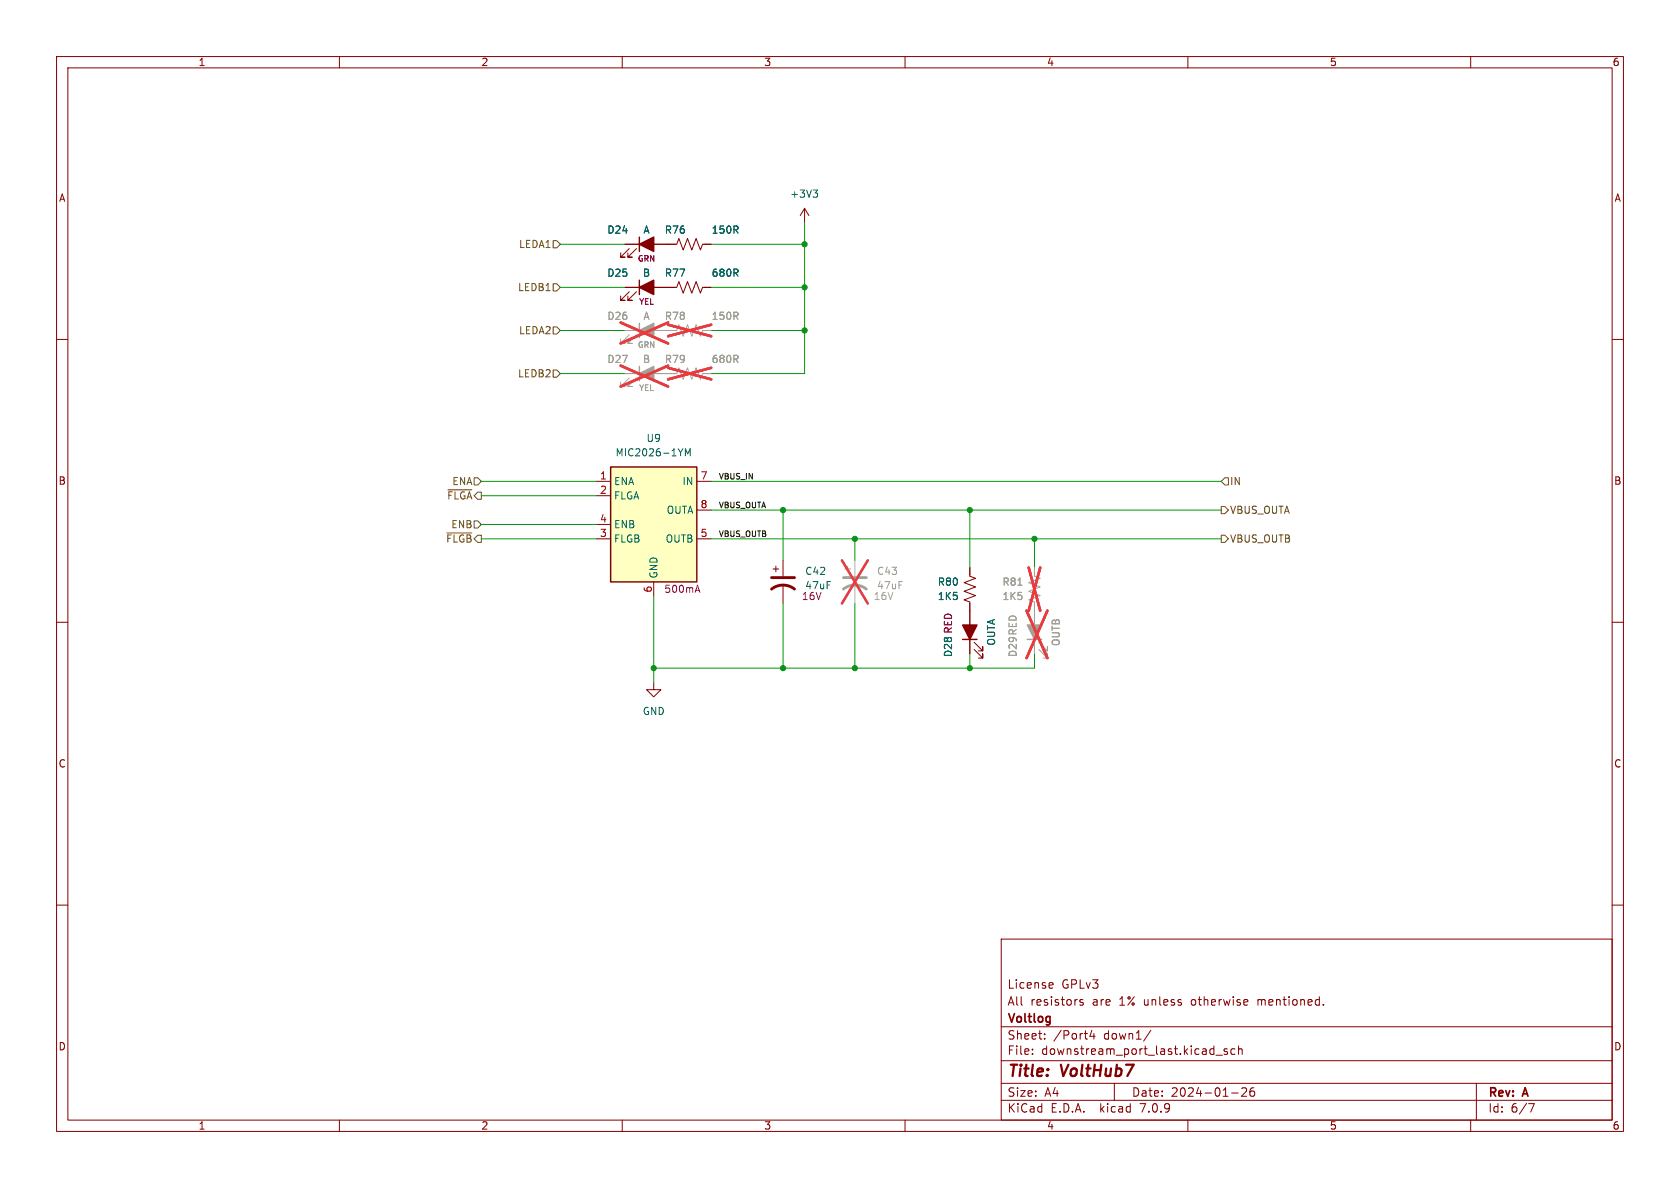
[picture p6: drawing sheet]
<svg xmlns="http://www.w3.org/2000/svg" width="297mm" height="210mm" viewBox="0 0 297 210" stroke-linecap="round" stroke-linejoin="round" font-family="sans-serif">
<g fill="none" stroke="#840000" stroke-width=".18">
<path d="M10 10h277v190h-277zM12 12h273v186h-273zM60 10v2M110 10v2M160 10v2M210 10v2M260 10v2M142.2 36.8l-.7 1.3M142.2 36.8v2.6M142.2 36.8l.8 1.3M10 60h2M110.5 50.8h9.1l.4-1 .8 2 .7-2 .8 2 .8-2 .7 2 .4-1h1.5"/>
<path d="M110.5 43.2h9.1l.4-1 .8 2 .7-2 .8 2 .8-2 .7 2 .4-1h1.5M111.3 43.9l-1.6 1.6h.8h-.8v-.8M111.3 51.6l-1.6 1.5h.8h-.8v-.8M112.5 43.9l-1.5 1.6h.8h-.8v-.8M112.5 51.6l-1.5 1.5h.8h-.8v-.8M285 60h2M105.4 85.1h2.5M105.4 87.6h2.5M105.4 95.3h2.5M105.4 92.7h2.5M123.2 85.1h2.5M123.2 95.3h2.5"/>
<path d="M123.2 90.2h2.5M138.4 99.1v2.8M10 110h2M115.6 102.9v2.5M136.7 100.6h1M137.2 100.1v1M138.4 103.4v3.3M171.4 100.3v1.6l1.1 .3-2.1 .8 2.1 .8-2.1 .7 2.1 .8-2.1 .7 1 .4v9.2M172.2 114.8l1.5 1.5v-.7v.7h-.7M172.2 113.5l1.5 1.6v-.8v.8h-.7M285 110h2M115.6 120.7v1.2h1.2l-1.2 1.3-1.3-1.3h1.3"/>
<path d="M10 160h2M285 160h2M177 166h108v32h-108zM185.7 173.7l.4 .1 .1 .3-.7 .1M186.1 174.6l-.4 .1M191.5 176.8l-.4-.1-.2 .2 .1 .2 .5 .2v.3h-.6M220.5 176.8l.1 .3-.7 .1M234 177.6v.1M60 198v2M110 198v2M160 198v2M177 194.5h108"/>
<path d="M177 191.5h108M177 187.5h108M177 181.5h108M182.5 186.3v.1M182.5 185.5v.1M184.7 183.6v.1M184.7 182.8v.1M193 182.1l-.3 1.1h.9M193.4 182.7v1M197 191.5v3M203.5 182.1l-1.3 2M210 198v2"/>
<path d="M215 186.5h1.1M217 185.5l-.4-.1-.2 .2 .1 .2 .5 .2v.3h-.6M217.7 193.2h1.2M218.3 185.5l-.4-.1-.3 .3v.4l.1 .2h.6M219 185.5l.2-.1 .3 .1 .1 .9M219 184.9v1.5M219.5 192.4l.6-.1 .2 .1 .1 .3-.9 1.1h.9M221.7 192.3a.59 .59 0 0 0-.7 .6v.6l.1 .2 .4 .1 .2-.1 .1-.5-.1-.3h-.5l-.2 .3M260 198v2M261 191.5v6.5M270.2 195.1h1l-.6 1.5"/>
</g>
<g fill="none" stroke="#a1a1a1" stroke-width=".18">
<path d="M110.5 58.4h9.1l.4-1 .8 2 .7-2 .8 2 .8-2 .7 2 .4-1h1.5M111.3 59.2l-1.6 1.5h.8h-.8v-.8M112.5 59.2l-1.5 1.5h.8h-.8v-.8M110.5 66h9.1l.4-1 .8 2.1 .7-2.1 .8 2.1 .8-2.1 .7 2.1 .4-1.1h1.5M111.3 66.8l-1.6 1.5h.8h-.8v-.7M112.5 66.8l-1.5 1.5h.8h-.8v-.7M151.1 99.1v2.8M149.4 100.6h1M149.9 100.1v1M151.1 103.4v3.3M182.9 100.3v1.6l1 .3-2 .8 2 .8-2 .7 2 .8-2 .7 1 .4v9.2M183.6 114.8l1.6 1.5v-.7v.7h-.8"/>
<path d="M183.6 113.5l1.6 1.6v-.8v.8h-.8"/>
</g>
<g fill="none" stroke="#eb3a3d" stroke-width=".46">
<path d="M109.7 57l8.4 3.7M118.1 57.4l7.6 2M118.1 57l-8.4 3.7M125.7 57.4l-7.6 2M109.7 64.6l8.4 3.7M118.1 65l7.6 2.1M118.1 64.6l-8.4 3.7M125.7 65l-7.6 2.1M148.8 99.1l4.6 7.6M153.4 99.1l-4.6 7.6M181.5 108l3.7 8.3M181.9 100.3l2 7.7"/>
<path d="M183.9 100.3l-2 7.7M185.2 108l-3.7 8.3"/>
</g>
<path d="M143.8 33.6h.7l-.4 .5M144.3 34.1l.2 .2v.3l-.2 .3M120.7 79.3l-.4 .7M121.2 80.6v-1.3l.4 .9 .4-.9v1.3" fill="none" stroke="#006464" stroke-width=".18"/>
<path d="M136.4 104.1a3.3 3.3 0 0 1 4.1 0M136.4 102.1h4.1" fill="none" stroke="#840000" stroke-width=".51"/>
<path d="M107.9 82.6h15.3v20.3h-15.3z" fill="#ffffc2" stroke="#ffffc2" stroke-width=".18"/>
<path d="M113 41.9v2.6M113 49.5v2.6M107.9 82.6h15.3v20.3h-15.3zM170.2 113h2.5" fill="none" stroke="#840000" stroke-width=".25"/>
<path d="M123 104.4h.6M123.3 103.4l.4 1.3" fill="none" stroke="#840084" stroke-width=".18"/>
<g fill="#840000" stroke="#840000" stroke-width=".25">
<path d="M113 43.2l2.6-1.3v2.6z"/>
<path d="M170.2 110.5h2.5l-1.3 2.5z"/>
<path d="M113 50.8l2.6-1.3v2.6z"/>
</g>
<path d="M179.9 103.4h.8" fill="none" stroke="#989898" stroke-width=".18"/>
<path d="M113 57.2v2.5M113 64.8v2.5M181.6 113h2.5" fill="none" stroke="#a1a1a1" stroke-width=".25"/>
<g fill="#a1a1a1" stroke="#a1a1a1" stroke-width=".25">
<path d="M181.6 110.5h2.5l-1.2 2.5z"/>
<path d="M113 66l2.6-1.2v2.5z"/>
<path d="M113 58.4l2.6-1.2v2.5z"/>
</g>
<path d="M149.1 104.1a3.3 3.3 0 0 1 4.1 0M149.1 102.1h4.1" fill="none" stroke="#a1a1a1" stroke-width=".51"/>
<path d="M97.8 42.5h.6l.7 .7-.7 .6h-.6zM97.8 50.2h.6l.7 .6-.7 .6h-.6zM97.8 57.8h.6l.7 .6-.7 .7h-.6zM97.8 65.4h.6l.7 .6-.7 .7h-.6zM79 94.2h4.4M79.2 86.6h4.2M83.8 92.1h.7l.6 .6-.6 .6h-.7zM83.8 84.5h.7l.6 .6-.6 .6h-.7zM215.9 89.5h.6l.7 .7-.7 .6h-.6zM215.9 94.6h.6l.7 .7-.7 .6h-.6zM215.9 85.1l.6-.6h.7v1.2h-.7z" fill="none" stroke="#725600" stroke-width=".18"/>
<g fill="none" stroke="#009600" stroke-width=".18">
<path d="M142.2 39.4v26.6h-16.5M99.1 58.4h11.4M99.1 43.2h11.4M99.1 50.8h11.4M125.7 58.4h16.5M125.7 43.2h16.5M125.7 50.8h16.5M99.1 66h11.4M85.1 85.1h20.3M85.1 95.3h20.3M85.1 92.7h20.3M85.1 87.6h20.3"/>
<path d="M125.7 90.2h90.2M125.7 85.1h90.2M125.7 95.3h90.2M138.4 90.2v8.9M151.1 95.3v3.8M171.4 90.2v10.1M182.9 95.3v5M115.6 105.4v15.3M138.4 106.7v11.4M151.1 106.7v11.4M171.4 115.6v2.5M182.9 115.6v2.5h-67.3"/>
</g>
<g fill="#009600" stroke="#009600" stroke-width=".18">
<circle cx="151.1" cy="118.1" r=".46"/>
<circle cx="151.1" cy="95.3" r=".46"/>
<circle cx="171.4" cy="118.1" r=".46"/>
<circle cx="171.4" cy="90.2" r=".46"/>
<circle cx="182.9" cy="95.3" r=".46"/>
<circle cx="115.6" cy="118.1" r=".46"/>
<circle cx="138.4" cy="118.1" r=".46"/>
<circle cx="142.2" cy="50.8" r=".46"/>
<circle cx="142.2" cy="58.4" r=".46"/>
<circle cx="138.4" cy="90.2" r=".46"/>
<circle cx="142.2" cy="43.2" r=".46"/>
</g>
<g font-size="2.8" fill="#840000">
<text x="178" y="190.9">Title:</text>
<text x="187.7" y="190.9">VoltHub7</text>
</g>
<g font-size="2.1" fill="#840000">
<text x="178" y="178">All</text>
<text x="178" y="175">License</text>
<text x="182.2" y="178">resistors</text>
<text x="187.7" y="175">GPLv3</text>
<text x="193.2" y="178">are</text>
<text x="198" y="178">1% unless</text>
<text x="211" y="178">otherwise</text>
<text x="222.9" y="178">mentioned.</text>
<text x="178" y="184">Sheet:</text>
<text x="178" y="181.2">Voltlog</text>
<text x="186.2" y="184">/Port4</text>
<text x="195.2" y="184">down1/</text>
<text x="178" y="186.7">File:</text>
<text x="184.1" y="186.7">downstream_port_last.kicad_sch</text>
<text x="178" y="196.9">KiCad</text>
<text x="178" y="194.1">Size:</text>
<text x="184.7" y="194.1">A4</text>
<text x="185.7" y="196.9">E.D.A.</text>
<text x="194.6" y="196.9">kicad</text>
<text x="200" y="194.1">Date:</text>
<text x="201.8" y="196.9">7.0.9</text>
<text x="207" y="194.1">2024-01-26</text>
<text x="263" y="194.3">Rev:</text>
<text x="263" y="196.9">Id:</text>
<text x="267.1" y="196.9">6/7</text>
<text x="269.4" y="194.3">A</text>
</g>
<g font-size="1.8" fill="#840000">
<text x="35" y="11.9">1</text>
<text x="85" y="11.9">2</text>
<text x="135" y="11.9">3</text>
<text x="185" y="11.9">4</text>
<text x="235" y="11.9">5</text>
<text x="285" y="11.9">6</text>
<text x="10.3" y="35.9">A</text>
<text x="285.3" y="35.9">A</text>
<text x="10.3" y="85.9">B</text>
<text x="285.3" y="85.9">B</text>
<text x="10.3" y="135.9">C</text>
<text x="285.3" y="135.9">C</text>
<text x="10.3" y="185.9">D</text>
<text x="285.3" y="185.9">D</text>
<text x="35" y="199.9">1</text>
<text x="85" y="199.9">2</text>
<text x="135" y="199.9">3</text>
<text x="185" y="199.9">4</text>
<text x="235" y="199.9">5</text>
<text x="285" y="199.9">6</text>
</g>
<g font-size="1.8" fill="#006464">
<text x="139.6" y="35.2">+3V3</text>
<text x="107.3" y="41.5">D24</text>
<text x="113.7" y="41.5">A</text>
<text x="117.4" y="41.5">R76</text>
<text x="125.7" y="41.5">150R</text>
<text x="107.3" y="49.1">D25</text>
<text x="113.6" y="49.1">B</text>
<text x="117.4" y="49.1">R77</text>
<text x="125.7" y="49.1">680R</text>
<text x="108.7" y="80.9">MIC2026-1YM</text>
<text x="114.2" y="78.3">U9</text>
<text x="108.5" y="86">ENA</text>
<text x="108.5" y="88.5">FLGA</text>
<text x="120.5" y="86">IN</text>
<text x="108.5" y="93.6">ENB</text>
<text x="117.8" y="91">OUTA</text>
<text x="108.5" y="96.1">FLGB</text>
<text x="117.6" y="96.1">OUTB</text>
<text x="142.2" y="101.8">C42</text>
<text x="116.4" y="102.4" transform="rotate(-90 116.4 102.4)">GND</text>
<text x="142.2" y="104.4">47uF</text>
<text x="165.7" y="103.7">R80</text>
<text x="165.7" y="106.3">1K5</text>
<text x="176.1" y="114.2" transform="rotate(-90 176.1 114.2)">OUTA</text>
<text x="113.5" y="126.6">GND</text>
</g>
<g font-size="1.8" fill="#725600">
<text x="91.7" y="44">LEDA1</text>
<text x="91.5" y="51.7">LEDB1</text>
<text x="91.7" y="59.3">LEDA2</text>
<text x="91.5" y="66.9">LEDB2</text>
<text x="79" y="88.5">~{FLGA}</text>
<text x="79.9" y="86">ENA</text>
<text x="217.4" y="86">IN</text>
<text x="79.7" y="93.6">ENB</text>
<text x="217.4" y="91">VBUS_OUTA</text>
<text x="78.8" y="96.1">~{FLGB}</text>
<text x="217.4" y="96.1">VBUS_OUTB</text>
</g>
<g font-size="1.8" fill="#989898">
<text x="107.3" y="56.7">D26</text>
<text x="113.7" y="56.7">A</text>
<text x="117.4" y="56.7">R78</text>
<text x="125.7" y="56.7">150R</text>
<text x="107.3" y="64.4">D27</text>
<text x="113.6" y="64.4">B</text>
<text x="117.4" y="64.4">R79</text>
<text x="125.7" y="64.4">680R</text>
<text x="154.9" y="101.8">C43</text>
<text x="154.9" y="104.4">47uF</text>
<text x="177.1" y="103.7">R81</text>
<text x="177.1" y="106.3">1K5</text>
<text x="187.6" y="114.3" transform="rotate(-90 187.6 114.3)">OUTB</text>
</g>
<g font-size="1.8" fill="#a90000">
<text x="106" y="84.8">1</text>
<text x="106" y="87.4">2</text>
<text x="123.8" y="84.8">7</text>
<text x="123.8" y="89.9">8</text>
<text x="106" y="95">3</text>
<text x="106" y="92.5">4</text>
<text x="123.8" y="95">5</text>
<text x="115.3" y="104.8" transform="rotate(-90 115.3 104.8)">6</text>
</g>
<g font-size="1.8" fill="#840084">
<text x="117.3" y="105">500mA</text>
<text x="141.7" y="106.3">16V</text>
<text x="168.5" y="116.2" transform="rotate(-90 168.5 116.2)">D28 RED</text>
</g>
<g font-size="1.8" fill="#a1a1a1">
<text x="154.4" y="106.3">16V</text>
<text x="179.9" y="116.2" transform="rotate(-90 179.9 116.2)">D29 RED</text>
</g>
<g font-size="1.4" fill="#840084">
<text x="112.6" y="46.4">GRN</text>
<text x="112.9" y="54.1">YEL</text>
</g>
<g font-size="1.4" fill="#a1a1a1">
<text x="112.6" y="61.7">GRN</text>
<text x="112.9" y="69.3">YEL</text>
</g>
<g font-size="1.4" fill="#0f0f0f">
<text x="127" y="84.8">VBUS_IN</text>
<text x="127" y="89.9">VBUS_OUTA</text>
<text x="127" y="95">VBUS_OUTB</text>
</g>
</svg>
